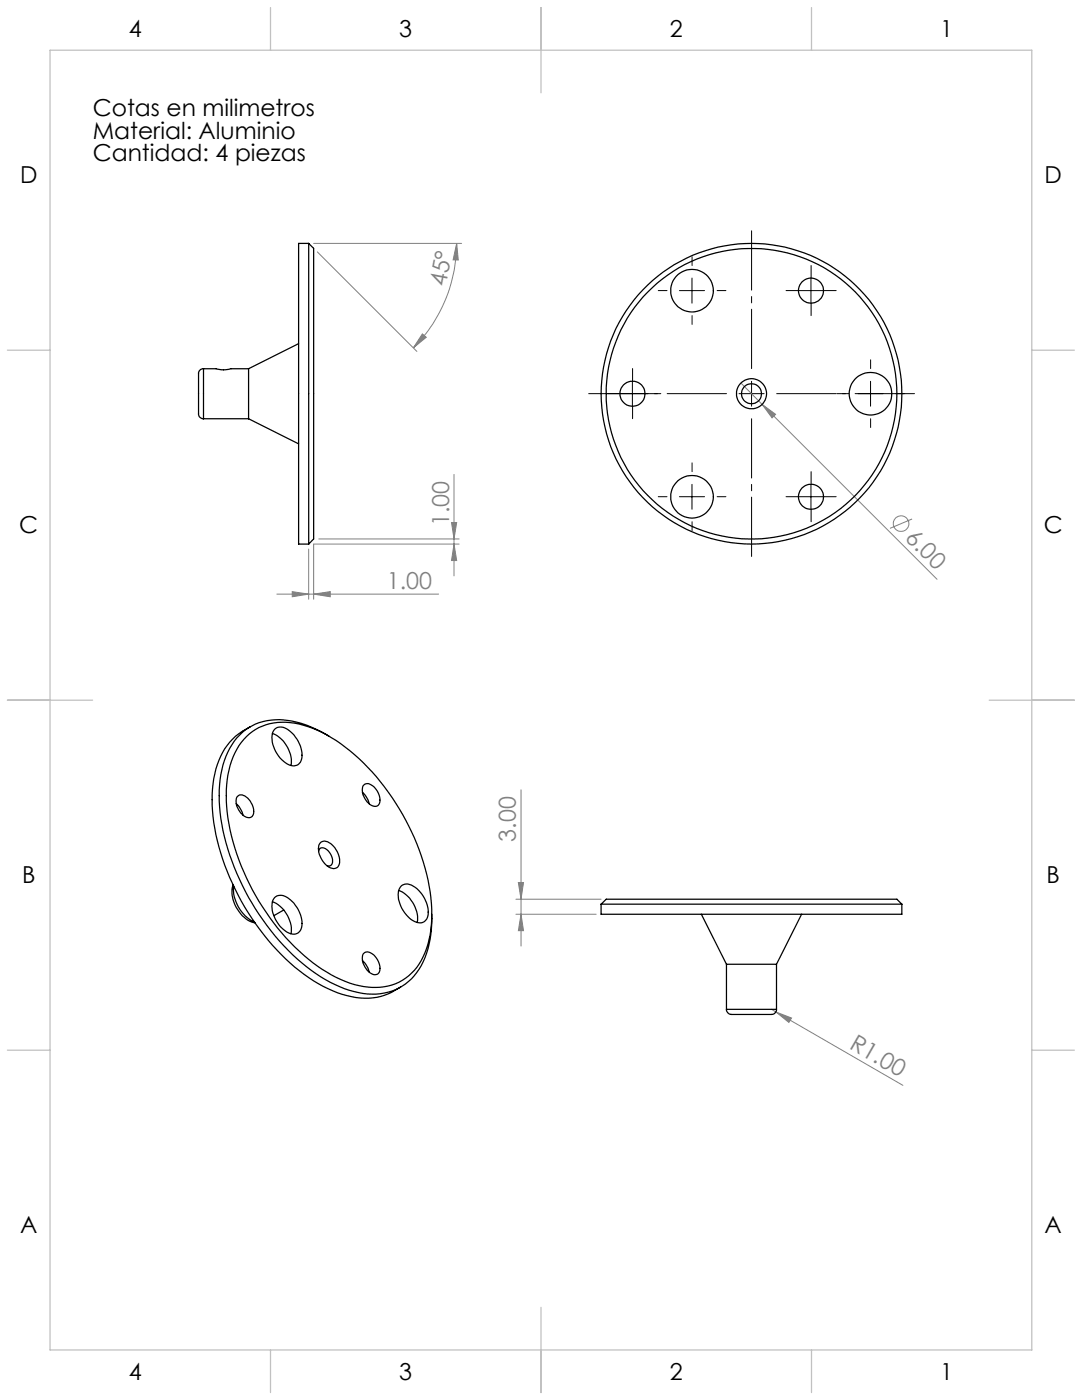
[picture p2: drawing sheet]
<svg xmlns="http://www.w3.org/2000/svg" width="216mm" height="279mm" viewBox="0 0 216 279" stroke-linecap="round" stroke-linejoin="round" font-family="sans-serif">
<g fill="none" stroke="#808080" stroke-width=".2">
<path d="M62.6 48.6h29.5M63.3 50.3l19.9 19.8M91.1 48.6l.3 3.3h-1zM91.1 48.6a29.6 29.6 0 0 1-8.6 20.8M84.3 66.6l.8 .7-2.6 2.1zM147.8 76.4l4.3 4.3M90.6 94.7v20.2M152.1 80.7l2.7 2-.7 .7zM152.1 80.7l34.9 34.9M55.2 118.6h32.3M58.3 118.1l3.3 .5-3.3 .5zM61.6 109.6v10"/>
<path d="M62.6 118.6l3.3-.5v1zM63.6 107.6h28M90.1 104.3h1l-.5 3.3zM90.6 108.6l.5 3.3h-1zM91.6 108.6h-29v11M182 103.6l-4.4 1.8M104 157.6v31.2M102.9 179.5h17M103.4 176.1h1.1l-.5 3.4zM102.9 182.5h16.1M104 182.5l.5 3.2h-1.1zM154 201.4l.8 .6"/>
<path d="M154.8 202l3.1 1.2-.5 .8zM154.8 202l25.4 14.6"/>
<circle cx="179.8" cy="104.5" r="1.56"/>
</g>
<path d="M145 78.6h-27.5M150 73.6v-27.5M155 78.6h27.5M150 83.6v27.5" fill="none" stroke="#000" stroke-width=".2" stroke-dasharray="15.2 1.3 1.3 1.3" stroke-dashoffset="3.4"/>
<g fill="none" stroke="#000" stroke-width=".2" stroke-dasharray="15.2 1.3 1.3 1.3">
<path d="M133.1 58h-1.8M138.1 53v-1.8M143.1 58h1.7M159.3 58h-2.5M161.8 55.5v-2.5M164.3 58h2.5M123.7 78.6h-2.5M126.2 76.1v-2.5M128.7 78.6h2.5M138.1 63v1.7M161.8 60.5v2.5M168.7 78.6h-1.7"/>
<path d="M173.7 73.6v-1.8M178.7 78.6h1.8M126.2 81.1v2.5M133.1 99.1h-1.8M138.1 94.1v-1.7M143.1 99.1h1.7M159.3 99.1h-2.5M161.8 96.6v-2.5M164.3 99.1h2.5M173.7 83.6v1.7M138.1 104.1v1.8M161.8 101.6v2.5"/>
</g>
<g fill="none" stroke="#000" stroke-width=".2">
<path d="M135.6 58h5M138.1 55.5v5M159.3 58h5M161.8 55.5v5M123.7 78.6h5M126.2 76.1v5M147.5 78.6h5M150 76.1v5M171.2 78.6h5M173.7 76.1v5M135.6 99.1h5M138.1 96.7v4.9"/>
<path d="M159.3 99.1h5M161.8 96.7v4.9"/>
</g>
<g fill="none" stroke="#c0c0c0" stroke-width=".25">
<path d="M10 10h195.9v259.4h-195.9zM54 1.5v8.5M108 1.5v17M161.9 1.5v8.5M1.5 69.9h8.5M205.9 69.9h8.5M1.5 139.7h17M197.4 139.7h17M1.5 209.6h8.5M205.9 209.6h8.5M54 269.4v8.5M108 260.9v17"/>
<path d="M161.9 269.4v8.5"/>
</g>
<g fill="#808080">
<path d="M152.1 80.7l2.7 2-.7 .7z"/>
<path d="M154.8 202l3.1 1.2-.5 .8z"/>
<path d="M58.3 118.1l3.3 .5-3.3 .5zM62.6 118.6l3.3-.5v1z"/>
<path d="M84.3 66.6l.8 .7-2.6 2.1zM91.1 48.6l.3 3.3h-1z"/>
<path d="M104 182.5l.5 3.2h-1.1zM103.4 176.1h1.1l-.5 3.4zM90.6 108.6l.5 3.3h-1zM90.1 104.3h1l-.5 3.3z"/>
</g>
<g fill="none" stroke="#000" stroke-width=".25">
<path d="M61.6 48.6v60M61.6 48.6h-2v60h2M61.6 48.6l1 1v58l-1 1M40.6 73.6a1.21 1.21 0 0 0-1 1.6v7.1a1.02 1.02 0 0 0 1 1.3M40.6 73.6h2.5l1 .2 1.9-.2h3.6M40.6 73.6v10M49.6 73.6v10M59.6 68.6l-10 5M40.6 83.6h9M49.6 83.6l10 5M47.3 159.1a1.35 1.35 0 0 1 2.1 .2 3.1 3.1 0 0 1 .9 3.6 1.63 1.63 0 0 1-2.3-.6 3.2 3.2 0 0 1-.7-3.2zM49.2 147a11.1 11.1 0 0 1 11.4-2.3 31.4 31.4 0 0 1 14.5 10.3 45.9 45.9 0 0 1 11 26.4 17.6 17.6 0 0 1-3.4 12.2 10.8 10.8 0 0 1-11.1 3.1 28.8 28.8 0 0 1-13.7-8.6 46.8 46.8 0 0 1-12.7-27.1 19.1 19.1 0 0 1 2.9-12.8z"/>
<path d="M50 145a13.1 13.1 0 0 0-7.3 10.4 37.2 37.2 0 0 0 3.7 20.9 45.8 45.8 0 0 0 16.2 19.5 18.6 18.6 0 0 0 12.6 3.2l2.3-.7 2.4-1.3M54.4 146.4a6.1 6.1 0 0 1 3.6 6.4M54.8 145.6a2.25 2.25 0 0 1 3.2 .4 5.8 5.8 0 0 1 2.1 5.8 1.81 1.81 0 0 1-2.8 .6 6.2 6.2 0 0 1-2.9-6.3zM65.7 146.9a18.1 18.1 0 0 0-12.4-3.1 11.4 11.4 0 0 0-8.8 8.9 32.1 32.1 0 0 0 1.8 19.1 47.8 47.8 0 0 0 16.7 22.5 19.6 19.6 0 0 0 12.8 4 11 11 0 0 0 9.3-8.1 22.3 22.3 0 0 0 1-7.7M72.3 158.1a4.6 4.6 0 0 1 1.4 2.3M72.5 156.8a1.22 1.22 0 0 1 1.8 0 3.4 3.4 0 0 1 1.3 3.7 1.19 1.19 0 0 1-1.8 0 3.4 3.4 0 0 1-1.3-3.7zM46.5 176.6a6.5 6.5 0 0 0 4.2 7.6h.2M46.6 176.8a7.3 7.3 0 0 0 4.1 7.2M47.1 160.4a4.6 4.6 0 0 1 1.4 2.3M54.4 180a6.1 6.1 0 0 1 3.6 6.3M54.8 179.1a2.25 2.25 0 0 1 3.2 .5 5.9 5.9 0 0 1 2.1 5.8 1.78 1.78 0 0 1-2.8 .6 6.2 6.2 0 0 1-2.9-6.3zM63.6 169.9a.88 .88 0 0 1 .7-.8 .88 .88 0 0 1 .9 .4 2.4 2.4 0 0 1 .8 3.2l-.7 .1"/>
<path d="M63.9 168.2a1.83 1.83 0 0 1 2.6 .7 3.6 3.6 0 0 1 1 4.1 1.87 1.87 0 0 1-2.7-.7 4 4 0 0 1-1.1-3.8zM79.6 177.7a6.1 6.1 0 0 1 3.6 6.4M80 176.9a2.02 2.02 0 0 1 2.8 .2 6.1 6.1 0 0 1 2.5 6.1 1.77 1.77 0 0 1-2.9 .6 6.3 6.3 0 0 1-2.9-6zM56.6 181.6l-2 1.1M72.3 191.7a4.6 4.6 0 0 1 1.4 2.3M72.6 190.2a1.81 1.81 0 0 1 2.5 1 2.66 2.66 0 0 1 .4 3.1 1.8 1.8 0 0 1-2.5-1 2.66 2.66 0 0 1-.4-3.1zM119.9 180.4h60.1M119.9 180.4v2.1h60.1v-2.1M119.9 180.4l1.1-.9h58l1 .9M139.9 182.5l5.1 9.9M145 192.4h9.9M145 192.4v9"/>
<path d="M154.9 192.4v9M159.9 182.5l-5 9.9M145 201.4a1.12 1.12 0 0 0 1.4 1.1h3.2a20.4 20.4 0 0 0 4.9-.2l.3-.3 .1-.6M145 201.4h9.9"/>
<circle cx="138.1" cy="58" r="4.2"/>
<circle cx="161.8" cy="58" r="2.5"/>
<circle cx="126.2" cy="78.6" r="2.5"/>
<circle cx="149.9" cy="78.6" r="30"/>
<circle cx="150" cy="78.6" r="2"/>
<circle cx="150" cy="78.6" r="3"/>
<circle cx="150" cy="78.6" r="29"/>
<circle cx="173.7" cy="78.6" r="4.3"/>
<circle cx="138.1" cy="99.2" r="4.3"/>
<circle cx="161.8" cy="99.1" r="2.5"/>
</g>
<g font-size="4.7">
<text x="25.7" y="7.4">4</text>
<text x="79.7" y="7.4">3</text>
<text x="133.6" y="7.4">2</text>
<text x="187.6" y="7.4">1</text>
<text x="18.5" y="23.1">Cotas en milimetros</text>
<text x="18.5" y="27.7">Material: Aluminio</text>
<text x="18.5" y="32.2">Cantidad: 4 piezas</text>
<text x="4" y="36.6">D</text>
<text x="208.4" y="36.6">D</text>
<text x="3.9" y="106.4">C</text>
<text x="208.3" y="106.4">C</text>
<text x="4.4" y="176.3">B</text>
<text x="208.8" y="176.3">B</text>
<text x="4" y="246.1">A</text>
<text x="208.4" y="246.1">A</text>
<text x="25.7" y="275.3">4</text>
<text x="79.7" y="275.3">3</text>
<text x="133.6" y="275.3">2</text>
<text x="187.6" y="275.3">1</text>
</g>
<g font-size="4.7" fill="#808080">
<text x="89" y="57.3" transform="rotate(-79 89 57.3)">45°</text>
<text x="89.6" y="105" transform="rotate(-90 89.6 105)">1.00</text>
<text x="180.4" y="107.5" transform="rotate(45 180.4 107.5)">6.00</text>
<text x="77.2" y="117.5">1.00</text>
<text x="103" y="168" transform="rotate(-90 103 168)">3.00</text>
<text x="169.3" y="209.1" transform="rotate(30 169.3 209.1)">R1.00</text>
</g>
</svg>
